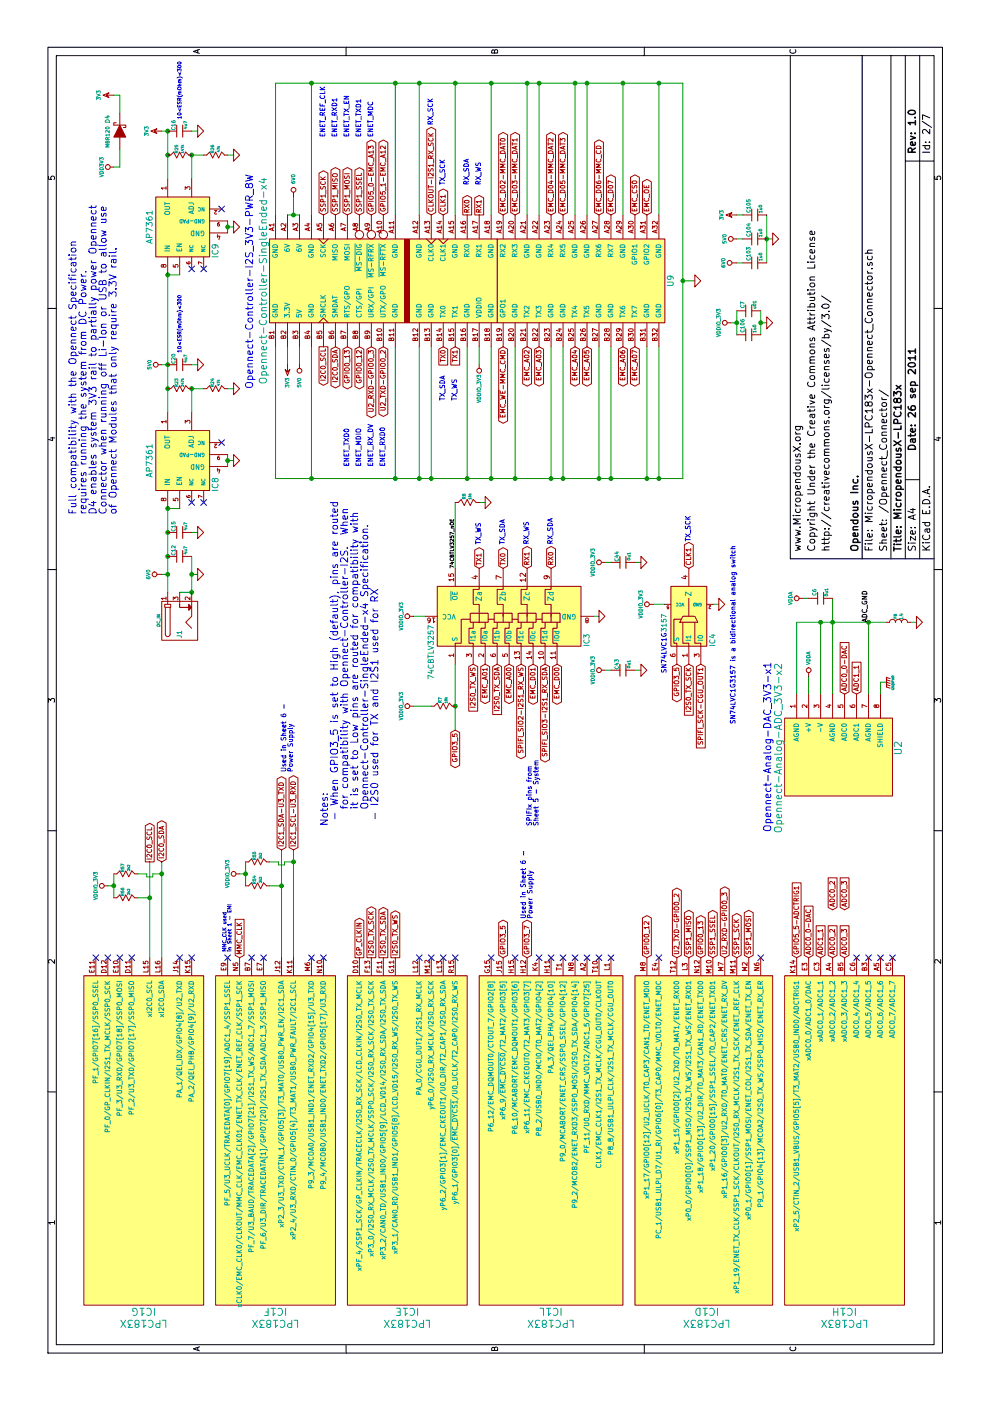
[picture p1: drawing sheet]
EESchema Schematic File Version 2  date 9/26/2011 2:10:54 AM
LIBS:power
LIBS:device
LIBS:transistors
LIBS:conn
LIBS:linear
LIBS:regul
LIBS:74xx
LIBS:cmos4000
LIBS:adc-dac
LIBS:memory
LIBS:xilinx
LIBS:special
LIBS:microcontrollers
LIBS:dsp
LIBS:microchip
LIBS:analog_switches
LIBS:motorola
LIBS:texas
LIBS:intel
LIBS:audio
LIBS:interface
LIBS:digital-audio
LIBS:philips
LIBS:display
LIBS:cypress
LIBS:siliconi
LIBS:opto
LIBS:atmel
LIBS:contrib
LIBS:valves
LIBS:opendous
LIBS:Opennect_Schematic_Symbols_Library
LIBS:MicropendousX-LPC183x-cache
EELAYER 25  0
EELAYER END
$Descr A4 11700 8267
encoding utf-8
Sheet 2 7
Title "MicropendousX-LPC183x"
Date "26 sep 2011"
Rev "1.0"
Comp "Opendous Inc."
Comment1 ""
Comment2 "http://creativecommons.org/licenses/by/3.0/"
Comment3 "Copyright Under the Creative Commons Attribution License"
Comment4 "www.MicropendousX.org"
$EndDescr
Text Notes 7400 650  0    60   ~ 0
Full compatibility with the Opennect Specification\nrequires running the system from DC Power.\nD4 enables system 3V3 rail to partially power Opennect\nConnector when running off Li-Ion or USB to allow use\nof Opennect Modules that only require 3.3V rail.
Connection ~ 10600 1400
Wire Wire Line
	10600 1350 10600 1400
Connection ~ 10400 1400
Wire Wire Line
	10600 1400 10200 1400
Connection ~ 10400 1600
Wire Wire Line
	10400 1700 10400 1600
Wire Wire Line
	10400 1900 10400 1950
Wire Wire Line
	10400 1600 10200 1600
Wire Wire Line
	10600 1600 10600 1650
Connection ~ 9400 1400
Wire Wire Line
	9400 1500 9400 1400
Connection ~ 8650 1400
Wire Wire Line
	8650 1350 8650 1400
Wire Wire Line
	8250 1600 8450 1600
Connection ~ 7250 1400
Wire Wire Line
	6750 1400 7450 1400
Connection ~ 7850 1900
Wire Wire Line
	7900 1900 7800 1900
Wire Wire Line
	7850 1950 7850 1900
Wire Wire Line
	8450 1900 8450 1950
Wire Wire Line
	6700 6950 5900 6950
Wire Wire Line
	10300 950  10300 1000
Wire Wire Line
	10300 1000 10450 1000
Wire Wire Line
	6950 3800 7500 3800
Wire Wire Line
	3700 2350 4600 2350
Wire Wire Line
	5800 3450 5800 3600
Connection ~ 7050 1400
Connection ~ 6900 1600
Wire Wire Line
	6900 1650 6900 1600
Wire Wire Line
	9900 6400 9500 6400
Connection ~ 9700 6400
Wire Wire Line
	7500 4050 7500 4000
Wire Wire Line
	9100 6350 8900 6350
Wire Wire Line
	8900 6150 9100 6150
Wire Wire Line
	7000 5300 7000 5350
Connection ~ 11000 5500
Wire Wire Line
	11000 2300 11000 5700
Connection ~ 7700 3900
Wire Wire Line
	7700 3900 8800 3900
Wire Wire Line
	6550 5000 6550 4950
Wire Wire Line
	6650 5550 6650 5450
Wire Wire Line
	6550 3550 6550 3450
Connection ~ 6500 6950
Wire Wire Line
	6500 7400 6500 6650
Wire Wire Line
	6500 6650 5900 6650
Wire Wire Line
	6050 6750 5900 6750
Connection ~ 9900 2450
Wire Wire Line
	9900 2400 9900 2500
Wire Wire Line
	6750 1500 6750 1600
Connection ~ 4300 950 
Wire Wire Line
	4300 900  4300 950 
Connection ~ 4400 1350
Wire Wire Line
	4400 1350 4400 1275
Wire Wire Line
	4400 1275 4375 1275
Wire Wire Line
	4375 1275 4375 1225
Wire Wire Line
	4375 1225 4400 1225
Wire Wire Line
	4400 1225 4400 1150
Wire Wire Line
	3700 1250 4500 1250
Wire Wire Line
	9900 6200 9900 6150
Wire Wire Line
	9500 6200 9500 6150
Wire Wire Line
	8650 2400 8800 2400
Wire Wire Line
	10050 2450 9900 2450
Wire Wire Line
	8650 2500 8800 2500
Wire Wire Line
	8650 4000 8800 4000
Wire Wire Line
	9350 5800 9350 5700
Wire Wire Line
	9700 6200 9700 6150
Wire Wire Line
	3700 1350 4500 1350
Wire Wire Line
	4200 1150 4200 1250
Connection ~ 4200 1250
Wire Wire Line
	4200 950  4400 950 
Connection ~ 4500 2450
Wire Wire Line
	4500 2450 4500 2375
Wire Wire Line
	4500 2375 4475 2375
Wire Wire Line
	4475 2375 4475 2325
Wire Wire Line
	4475 2325 4500 2325
Wire Wire Line
	4500 2325 4500 2250
Connection ~ 4400 2050
Wire Wire Line
	4400 2000 4400 2050
Wire Wire Line
	4500 2050 4300 2050
Wire Wire Line
	4300 2250 4300 2350
Connection ~ 4300 2350
Wire Wire Line
	5900 7350 6000 7350
Wire Wire Line
	6000 7350 6000 7400
Wire Wire Line
	6500 7250 5900 7250
Connection ~ 6500 7250
Wire Wire Line
	5900 6850 6500 6850
Connection ~ 6500 6850
Wire Wire Line
	6650 6000 6650 5950
Wire Wire Line
	7700 3300 8800 3300
Wire Wire Line
	7700 3500 8800 3500
Wire Wire Line
	7700 3600 8800 3600
Wire Wire Line
	7700 4700 8800 4700
Wire Wire Line
	7700 4600 8800 4600
Wire Wire Line
	7700 5000 8800 5000
Wire Wire Line
	7700 5100 8800 5100
Wire Wire Line
	7700 5500 8800 5500
Wire Wire Line
	7700 5400 8800 5400
Wire Wire Line
	11000 4800 9900 4800
Wire Wire Line
	11000 4900 9900 4900
Wire Wire Line
	11000 4500 9900 4500
Wire Wire Line
	11000 4400 9900 4400
Wire Wire Line
	11000 3300 9900 3300
Wire Wire Line
	11000 3500 9900 3500
Wire Wire Line
	11000 2600 9900 2600
Wire Wire Line
	11000 2300 9900 2300
Wire Wire Line
	8800 2600 7700 2600
Wire Wire Line
	8800 2300 7700 2300
Wire Wire Line
	7700 4100 8800 4100
Wire Wire Line
	11000 3800 9900 3800
Wire Wire Line
	11000 4100 9900 4100
Wire Wire Line
	11000 5200 9900 5200
Wire Wire Line
	9900 5500 11000 5500
Wire Wire Line
	7700 4300 8800 4300
Connection ~ 7700 2600
Connection ~ 7700 3300
Connection ~ 7700 3500
Connection ~ 7700 3600
Connection ~ 7700 4100
Connection ~ 7700 4300
Connection ~ 7700 4600
Connection ~ 7700 4700
Connection ~ 7700 5000
Connection ~ 7700 5100
Connection ~ 7700 5400
Connection ~ 11000 5200
Connection ~ 11000 4900
Connection ~ 11000 4800
Connection ~ 11000 4500
Connection ~ 11000 4400
Connection ~ 11000 4100
Connection ~ 11000 3800
Connection ~ 11000 3500
Connection ~ 11000 3300
Connection ~ 11000 2600
Wire Wire Line
	11000 5700 7700 5700
Wire Wire Line
	7700 5700 7700 2300
Connection ~ 7700 5500
Connection ~ 9350 5700
Wire Wire Line
	7000 5100 7000 5050
Wire Wire Line
	6100 5100 6100 5050
Wire Wire Line
	6100 5300 6100 5350
Wire Wire Line
	9000 6100 9000 6150
Connection ~ 9000 6150
Wire Wire Line
	9000 6400 9000 6350
Connection ~ 9000 6350
Wire Wire Line
	9700 6450 9700 6400
Wire Wire Line
	6750 1600 7050 1600
Wire Wire Line
	6900 1400 6900 1350
Connection ~ 6900 1400
Connection ~ 6750 1600
Wire Wire Line
	6150 3800 5600 3800
Connection ~ 5800 3800
Wire Wire Line
	3700 2450 4600 2450
Wire Wire Line
	10750 1000 10900 1000
Wire Wire Line
	10900 1000 10900 950 
Wire Wire Line
	6500 7600 6500 7650
Wire Wire Line
	6700 6750 6700 6700
Wire Wire Line
	7450 1400 7450 1500
Connection ~ 7450 1400
Connection ~ 8450 1400
Wire Wire Line
	8450 1600 8450 1700
Connection ~ 8450 1600
Wire Wire Line
	8650 1600 8650 1650
Wire Wire Line
	7250 1600 7250 1650
Wire Wire Line
	9400 1400 8250 1400
Wire Wire Line
	9800 1950 9800 1900
Wire Wire Line
	9850 1900 9750 1900
Connection ~ 9800 1900
$Comp
L R_MINI R25
U 1 1
P 10400 1500
F 0 "R25" V 10375 1550 25  0000 C CNN
F 1 "147k" V 10425 1550 20  0000 C CNN
	1    10400 1500
	0    1    1    0   
$EndComp
$Comp
L R_MINI R26
U 1 1
P 10400 1800
F 0 "R26" V 10375 1850 25  0000 C CNN
F 1 "47k" V 10425 1850 20  0000 C CNN
	1    10400 1800
	0    1    1    0   
$EndComp
$Comp
L GND #PWR01
U 1 1
P 10400 1950
F 0 "#PWR01" H 10400 1950 30  0001 C CNN
F 1 "GND" H 10400 1880 30  0001 C CNN
	1    10400 1950
	1    0    0    -1  
$EndComp
NoConn ~ 9450 1700
NoConn ~ 9450 1600
NoConn ~ 7500 1600
NoConn ~ 7500 1700
NoConn ~ 8000 1850
NoConn ~ 9950 1850
$Comp
L VDD3V3 #PWR02
U 1 1
P 10300 950
F 0 "#PWR02" H 10300 1050 30  0001 C CNN
F 1 "VDD3V3" H 10300 1050 30  0000 C CNN
	1    10300 950 
	1    0    0    -1  
$EndComp
$Comp
L C_MINI C16
U 1 1
P 10600 1500
F 0 "C16" V 10550 1550 30  0000 C CNN
F 1 "4u7" V 10650 1550 25  0000 C CNN
	1    10600 1500
	0    1    1    0   
$EndComp
Text Notes 10700 1525 0    30   ~ 0
10<ESR(mOhm)<300
$Comp
L GND #PWR03
U 1 1
P 10600 1650
F 0 "#PWR03" H 10600 1650 30  0001 C CNN
F 1 "GND" H 10600 1580 30  0001 C CNN
	1    10600 1650
	1    0    0    -1  
$EndComp
$Comp
L AP7361_DFN IC9
U 1 1
P 9800 1600
F 0 "IC9" H 9600 1400 50  0000 C CNN
F 1 "AP7361" H 9800 1950 50  0000 C CNN
	1    9800 1600
	1    0    0    -1  
$EndComp
$Comp
L GND #PWR04
U 1 1
P 9800 1950
F 0 "#PWR04" H 9800 1950 30  0001 C CNN
F 1 "GND" H 9800 1880 30  0001 C CNN
	1    9800 1950
	1    0    0    -1  
$EndComp
$Comp
L GND #PWR05
U 1 1
P 7250 1650
F 0 "#PWR05" H 7250 1650 30  0001 C CNN
F 1 "GND" H 7250 1580 30  0001 C CNN
	1    7250 1650
	1    0    0    -1  
$EndComp
$Comp
L GND #PWR06
U 1 1
P 8650 1650
F 0 "#PWR06" H 8650 1650 30  0001 C CNN
F 1 "GND" H 8650 1580 30  0001 C CNN
	1    8650 1650
	1    0    0    -1  
$EndComp
$Comp
L C_MINI C15
U 1 1
P 7250 1500
F 0 "C15" V 7200 1550 30  0000 C CNN
F 1 "4u7" V 7300 1550 25  0000 C CNN
	1    7250 1500
	0    1    1    0   
$EndComp
$Comp
L GND #PWR07
U 1 1
P 7850 1950
F 0 "#PWR07" H 7850 1950 30  0001 C CNN
F 1 "GND" H 7850 1880 30  0001 C CNN
	1    7850 1950
	1    0    0    -1  
$EndComp
$Comp
L GND #PWR08
U 1 1
P 8450 1950
F 0 "#PWR08" H 8450 1950 30  0001 C CNN
F 1 "GND" H 8450 1880 30  0001 C CNN
	1    8450 1950
	1    0    0    -1  
$EndComp
Text Notes 8750 1525 0    30   ~ 0
10<ESR(mOhm)<300
$Comp
L R_MINI R24
U 1 1
P 8450 1800
F 0 "R24" V 8425 1850 25  0000 C CNN
F 1 "47k" V 8475 1850 20  0000 C CNN
	1    8450 1800
	0    1    1    0   
$EndComp
$Comp
L C_MINI C20
U 1 1
P 8650 1500
F 0 "C20" V 8600 1550 30  0000 C CNN
F 1 "4u7" V 8700 1550 25  0000 C CNN
	1    8650 1500
	0    1    1    0   
$EndComp
$Comp
L R_MINI R23
U 1 1
P 8450 1500
F 0 "R23" V 8425 1550 25  0000 C CNN
F 1 "247k" V 8475 1550 20  0000 C CNN
	1    8450 1500
	0    1    1    0   
$EndComp
$Comp
L AP7361_DFN IC8
U 1 1
P 7850 1600
F 0 "IC8" H 7650 1400 50  0000 C CNN
F 1 "AP7361" H 7850 1950 50  0000 C CNN
	1    7850 1600
	1    0    0    -1  
$EndComp
$Comp
L VDDA #PWR09
U 1 1
P 6700 6700
F 0 "#PWR09" H 6700 6800 30  0001 C CNN
F 1 "VDDA" H 6700 6800 30  0000 C CNN
	1    6700 6700
	1    0    0    -1  
$EndComp
$Comp
L C_MINI C6
U 1 1
P 6700 6850
F 0 "C6" V 6650 6900 30  0000 C CNN
F 1 "0u1" V 6750 6900 25  0000 C CNN
	1    6700 6850
	0    1    1    0   
$EndComp
Text Label 6500 7250 0    40   ~ 0
ADC_GND
$Comp
L L_MINI L4
U 1 1
P 6500 7500
F 0 "L4" V 6475 7450 30  0000 C CNN
F 1 "FB" V 6525 7450 22  0000 C CNN
	1    6500 7500
	0    -1   -1   0   
$EndComp
$Comp
L GND #PWR010
U 1 1
P 6500 7650
F 0 "#PWR010" H 6500 7650 30  0001 C CNN
F 1 "GND" H 6500 7580 30  0001 C CNN
	1    6500 7650
	1    0    0    -1  
$EndComp
Text Notes 10550 3125 0    40   ~ 0
ENET_MDC
Text Notes 10550 2825 0    40   ~ 0
ENET_RXD1
Text Notes 10550 2725 0    40   ~ 0
ENET_REF_CLK
Text Notes 10550 2925 0    40   ~ 0
ENET_TX_EN
Text Notes 10550 3025 0    40   ~ 0
ENET_TXD1
Text Notes 7800 3225 0    40   ~ 0
ENET_RXD0
Text Notes 7800 3125 0    40   ~ 0
ENET_RX_DV
Text Notes 7800 2925 0    40   ~ 0
ENET_TXD0
Text Notes 7800 3025 0    40   ~ 0
ENET_MDIO
$Comp
L 3V3 #PWR011
U 1 1
P 8650 2400
F 0 "#PWR011" H 8650 2500 40  0001 C CNN
F 1 "3V3" V 8650 2550 30  0000 C CNN
	1    8650 2400
	0    -1   -1   0   
$EndComp
$Comp
L 6V0 #PWR012
U 1 1
P 9500 6150
F 0 "#PWR012" H 9500 6290 20  0001 C CNN
F 1 "6V0" H 9500 6260 30  0000 C CNN
	1    9500 6150
	1    0    0    -1  
$EndComp
$Comp
L 6V0 #PWR013
U 1 1
P 10050 2450
F 0 "#PWR013" H 10050 2590 20  0001 C CNN
F 1 "6V0" V 10050 2600 30  0000 C CNN
	1    10050 2450
	0    1    1    0   
$EndComp
$Comp
L 6V0 #PWR014
U 1 1
P 6900 1350
F 0 "#PWR014" H 6900 1490 20  0001 C CNN
F 1 "6V0" H 6900 1460 30  0000 C CNN
	1    6900 1350
	1    0    0    -1  
$EndComp
Text Notes 6075 5575 0    40   ~ 0
SN74LVC1G
Text Notes 5650 6150 0    40   ~ 0
SN74LVC1G3157 is a bidirectional analog switch
$Comp
L D_SCHOTTKY D4
U 1 1
P 10600 1000
F 0 "D4" H 10700 1100 35  0000 C CNN
F 1 "MBR120" H 10550 1100 30  0000 C CNN
	1    10600 1000
	1    0    0    -1  
$EndComp
$Comp
L 3V3 #PWR015
U 1 1
P 10900 950
F 0 "#PWR015" H 10900 1050 40  0001 C CNN
F 1 "3V3" H 10900 1075 30  0000 C CNN
	1    10900 950 
	1    0    0    -1  
$EndComp
$Comp
L 3V3 #PWR016
U 1 1
P 10600 1350
F 0 "#PWR016" H 10600 1450 40  0001 C CNN
F 1 "3V3" H 10600 1475 30  0000 C CNN
	1    10600 1350
	1    0    0    -1  
$EndComp
$Comp
L 3V3 #PWR017
U 1 1
P 9900 6150
F 0 "#PWR017" H 9900 6250 40  0001 C CNN
F 1 "3V3" H 9900 6275 30  0000 C CNN
	1    9900 6150
	1    0    0    -1  
$EndComp
Text Notes 4800 2750 0    60   ~ 0
Notes:\n - When GPIO3_5 is set to High (default), pins are routed\n   for compatibility with Opennect-Controller-I2S.  When\n   it is set to Low pins are routed for compatibility with\n   Opennect-Controller-SingleEnded-x4 Specification.\n - I2S0 used for TX and I2S1 used for RX
Text GLabel 6150 5650 0    40   BiDi ~ 0
GPIO3_5
$Comp
L LOGIC-MUX_2TO1 IC4
U 1 1
P 6550 5750
F 0 "IC4" H 6350 5550 45  0000 C CNN
F 1 "3157" H 6495 5955 40  0000 C CNN
	1    6550 5750
	1    0    0    -1  
$EndComp
Text Notes 3750 1900 0    30   ~ 0
MMC_CLK used\nin Sheet 1 - EMI
$Comp
L VDDIO_3V3 #PWR018
U 1 1
P 5800 3450
F 0 "#PWR018" H 5800 3550 30  0001 C CNN
F 1 "VDDIO_3V3" H 5800 3550 30  0000 C CNN
	1    5800 3450
	1    0    0    -1  
$EndComp
Text Notes 10650 3625 0    40   ~ 0
RX_SCK
Text GLabel 6150 4550 0    40   BiDi ~ 0
SPIFI_SIO3-I2S1_RX_SDA
Text GLabel 6150 4350 0    40   BiDi ~ 0
SPIFI_SIO2-I2S1_RX_WS
NoConn ~ 3700 3600
NoConn ~ 3700 3700
NoConn ~ 3700 3800
$Comp
L 5V0 #PWR019
U 1 1
P 8650 1350
F 0 "#PWR019" H 8650 1450 30  0001 C CNN
F 1 "5V0" H 8650 1450 30  0000 C CNN
	1    8650 1350
	1    0    0    -1  
$EndComp
$Comp
L C_MINI C12
U 1 1
P 7050 1500
F 0 "C12" V 7000 1550 30  0000 C CNN
F 1 "4u7" V 7100 1550 25  0000 C CNN
	1    7050 1500
	0    1    1    0   
$EndComp
Text Label 6950 3800 0    30   ~ 0
74CBTLV3257_nOE
$Comp
L GND #PWR020
U 1 1
P 7500 4050
F 0 "#PWR020" H 7500 4050 30  0001 C CNN
F 1 "GND" H 7500 3980 30  0001 C CNN
	1    7500 4050
	1    0    0    -1  
$EndComp
$Comp
L R_MINI R8
U 1 1
P 7500 3900
F 0 "R8" V 7475 3950 25  0000 C CNN
F 1 "10k" V 7525 3950 20  0000 C CNN
	1    7500 3900
	0    1    1    0   
$EndComp
Text Notes 4025 4400 0    40   ~ 0
Used in Sheet 6 -\nPower Supply
Text Notes 4800 4450 0    40   ~ 0
SPIFIx pins from\nSheet 5 - System
$Comp
L GND #PWR021
U 1 1
P 9000 6400
F 0 "#PWR021" H 9000 6400 30  0001 C CNN
F 1 "GND" H 9000 6330 30  0001 C CNN
	1    9000 6400
	1    0    0    -1  
$EndComp
$Comp
L C_MINI C7
U 1 1
P 9100 6250
F 0 "C7" V 9050 6300 30  0000 C CNN
F 1 "u01" V 9150 6300 25  0000 C CNN
	1    9100 6250
	0    1    1    0   
$EndComp
$Comp
L C_MINI C43
U 1 1
P 6100 5200
F 0 "C43" V 6050 5250 30  0000 C CNN
F 1 "0u1" V 6150 5250 25  0000 C CNN
	1    6100 5200
	0    1    1    0   
$EndComp
$Comp
L VDDIO_3V3 #PWR022
U 1 1
P 6100 5050
F 0 "#PWR022" H 6100 5150 30  0001 C CNN
F 1 "VDDIO_3V3" H 6100 5150 30  0000 C CNN
	1    6100 5050
	1    0    0    -1  
$EndComp
$Comp
L GND #PWR023
U 1 1
P 6100 5350
F 0 "#PWR023" H 6100 5350 30  0001 C CNN
F 1 "GND" H 6100 5280 30  0001 C CNN
	1    6100 5350
	1    0    0    -1  
$EndComp
$Comp
L GND #PWR024
U 1 1
P 7000 5350
F 0 "#PWR024" H 7000 5350 30  0001 C CNN
F 1 "GND" H 7000 5280 30  0001 C CNN
	1    7000 5350
	1    0    0    -1  
$EndComp
$Comp
L VDDIO_3V3 #PWR025
U 1 1
P 7000 5050
F 0 "#PWR025" H 7000 5150 30  0001 C CNN
F 1 "VDDIO_3V3" H 7000 5150 30  0000 C CNN
	1    7000 5050
	1    0    0    -1  
$EndComp
$Comp
L C_MINI C44
U 1 1
P 7000 5200
F 0 "C44" V 6950 5250 30  0000 C CNN
F 1 "0u1" V 7050 5250 25  0000 C CNN
	1    7000 5200
	0    1    1    0   
$EndComp
Text Notes 5250 2400 0    40   ~ 0
Used in Sheet 6 -\nPower Supply
$Comp
L R_MINI R7
U 1 1
P 5800 3700
F 0 "R7" V 5775 3750 25  0000 C CNN
F 1 "10k" V 5825 3750 20  0000 C CNN
	1    5800 3700
	0    1    1    0   
$EndComp
Text GLabel 4100 7050 2    40   Input ~ 0
ADC0_3
Text GLabel 4100 6950 2    40   Input ~ 0
ADC0_2
Text GLabel 8800 3100 0    40   BiDi ~ 0
U2_RXD-GPIO0_3
Text GLabel 8800 3200 0    40   BiDi ~ 0
U2_TXD-GPIO0_2
Text GLabel 8800 3000 0    40   BiDi ~ 0
GPIO0_12
Text GLabel 8800 2900 0    40   BiDi ~ 0
GPIO0_13
$Comp
L GND #PWR026
U 1 1
P 6550 5000
F 0 "#PWR026" H 6550 5000 30  0001 C CNN
F 1 "GND" H 6550 4930 30  0001 C CNN
	1    6550 5000
	1    0    0    -1  
$EndComp
$Comp
L GND #PWR027
U 1 1
P 6650 6000
F 0 "#PWR027" H 6650 6000 30  0001 C CNN
F 1 "GND" H 6650 5930 30  0001 C CNN
	1    6650 6000
	1    0    0    -1  
$EndComp
Text GLabel 6150 5850 0    40   Input ~ 0
SPIFI_SCK-CGU_OUT1
Text GLabel 6150 5750 0    40   Input ~ 0
I2S0_TX_SCK
Text Notes 7175 5775 0    40   ~ 0
TX_SCK
Text GLabel 6950 5750 2    40   BiDi ~ 0
CLK1
$Comp
L LOGIC-MUX_FET_QUAD_2TO1 IC3
U 1 1
P 6550 4250
F 0 "IC3" H 6350 3600 45  0000 C CNN
F 1 "74CBTLV3257" H 6250 4900 45  0000 C CNN
	1    6550 4250
	1    0    0    -1  
$EndComp
Text GLabel 9900 3700 2    40   BiDi ~ 0
CLK1
Text GLabel 9900 3600 2    40   BiDi ~ 0
CLKOUT-I2S1_RX_SCK
$Comp
L VDDIO_3V3 #PWR028
U 1 1
P 6650 5450
F 0 "#PWR028" H 6650 5550 30  0001 C CNN
F 1 "VDDIO_3V3" H 6650 5550 30  0000 C CNN
	1    6650 5450
	1    0    0    -1  
$EndComp
NoConn ~ 3700 6350
Text Notes 7150 4425 0    40   ~ 0
RX_WS
Text Notes 7150 4625 0    40   ~ 0
RX_SDA
Text Notes 7150 4225 0    40   ~ 0
TX_SDA
Text Notes 7150 4025 0    40   ~ 0
TX_WS
$Comp
L VDDIO_3V3 #PWR029
U 1 1
P 6550 3450
F 0 "#PWR029" H 6550 3550 30  0001 C CNN
F 1 "VDDIO_3V3" H 6550 3550 30  0000 C CNN
	1    6550 3450
	1    0    0    -1  
$EndComp
Text GLabel 6950 4400 2    40   BiDi ~ 0
RX1
Text GLabel 6950 4600 2    40   BiDi ~ 0
RX0
Text GLabel 9900 3900 2    40   Output ~ 0
RX0
Text GLabel 9900 4000 2    40   Output ~ 0
RX1
Text GLabel 6950 4200 2    40   BiDi ~ 0
TX0
Text GLabel 6950 4000 2    40   BiDi ~ 0
TX1
Text GLabel 8800 3800 0    40   Input ~ 0
TX1
Text GLabel 8800 3700 0    40   Input ~ 0
TX0
$Comp
L VDDA #PWR030
U 1 1
P 6050 6750
F 0 "#PWR030" H 6050 6850 30  0001 C CNN
F 1 "VDDA" V 6050 6900 30  0000 C CNN
	1    6050 6750
	0    1    1    0   
$EndComp
$Comp
L GNDPWR #PWR031
U 1 1
P 6000 7400
F 0 "#PWR031" H 6000 7450 40  0001 C CNN
F 1 "GNDPWR" H 5995 7345 20  0000 C CNN
	1    6000 7400
	1    0    0    -1  
$EndComp
Text GLabel 5900 7050 2    40   Input ~ 0
ADC0_0-DAC
Text GLabel 5900 7150 2    40   Input ~ 0
ADC1_1
Text Notes 4750 6450 0    60   ~ 0
Opennect-Analog-DAC_3V3-x1
$Comp
L OPENNECT-ANALOG-ADC-X2 U2
U 1 1
P 5450 7000
F 0 "U2" H 5450 6500 60  0000 C CNN
F 1 "Opennect-Analog-ADC_3V3-x2" H 5450 7500 60  0000 C CNN
	1    5450 7000
	1    0    0    -1  
$EndComp
Text GLabel 9900 2800 2    40   BiDi ~ 0
SSP1_MISO
Text GLabel 9900 3000 2    40   BiDi ~ 0
SSP1_SSEL
Text GLabel 9900 2900 2    40   BiDi ~ 0
SSP1_MOSI
Text GLabel 9900 2700 2    40   BiDi ~ 0
SSP1_SCK
NoConn ~ 3700 5500
NoConn ~ 3700 2600
NoConn ~ 3700 2700
NoConn ~ 3700 1900
NoConn ~ 3700 2100
NoConn ~ 3700 2200
NoConn ~ 3700 1500
NoConn ~ 3700 1600
NoConn ~ 3700 1000
NoConn ~ 3700 1100
Text Notes 10150 3725 0    40   ~ 0
TX_SCK
Text Notes 10150 3925 0    40   ~ 0
RX_SDA
Text Notes 10150 4025 0    40   ~ 0
RX_WS
Text Notes 8350 3825 0    40   ~ 0
TX_WS
Text Notes 8350 3725 0    40   ~ 0
TX_SDA
Text Notes 8450 2125 0    60   ~ 0
Opennect-Controller-I2S_3V3-PWR_8W
$Comp
L OPENNECT-CONTROLLER-SINGLEENDED-X4 U9
U 1 1
P 9350 3900
F 0 "U9" H 9350 2200 50  0000 C CNN
F 1 "Opennect-Controller-SingleEnded-x4" H 9350 5600 60  0000 C CNN
	1    9350 3900
	1    0    0    -1  
$EndComp
Text GLabel 3700 4400 2    40   BiDi ~ 0
GPIO3_7
Text GLabel 3700 4200 2    40   BiDi ~ 0
GPIO3_5
NoConn ~ 3700 5000
NoConn ~ 3700 800 
NoConn ~ 3700 900 
NoConn ~ 3700 4100
NoConn ~ 3700 4300
NoConn ~ 3700 4500
NoConn ~ 3700 4600
NoConn ~ 3700 4700
NoConn ~ 3700 4800
NoConn ~ 3700 4900
NoConn ~ 3700 5100
NoConn ~ 3700 7150
NoConn ~ 3700 7250
NoConn ~ 3700 7350
NoConn ~ 3700 7450
Text GLabel 3700 6650 2    40   Input ~ 0
GPIO5_5-ADCTRIG1
Text GLabel 3700 6950 2    40   Input ~ 0
ADC0_2
$Comp
L LPC185X IC1
U 12 1
P 800 4600
F 0 "IC1" V 750 4600 60  0000 C CNN
F 1 "LPC183X" V 650 4600 60  0000 C CNN
	12   800  4600
	1    0    0    -1  
$EndComp
$Comp
L GND #PWR032
U 1 1
P 6900 1650
F 0 "#PWR032" H 6900 1650 30  0001 C CNN
F 1 "GND" H 6900 1580 30  0001 C CNN
	1    6900 1650
	1    0    0    -1  
$EndComp
$Comp
L DC_POWER_JACK J1
U 1 1
P 6600 1500
F 0 "J1" H 6400 1500 40  0000 C CNN
F 1 "DC_IN" H 6515 1675 25  0000 C CNN
	1    6600 1500
	1    0    0    -1  
$EndComp
NoConn ~ 3700 3500
$Comp
L VDDIO_3V3 #PWR033
U 1 1
P 4300 900
F 0 "#PWR033" H 4300 1000 30  0001 C CNN
F 1 "VDDIO_3V3" H 4300 1000 30  0000 C CNN
	1    4300 900 
	1    0    0    -1  
$EndComp
$Comp
L R_MINI R56
U 1 1
P 4200 1050
F 0 "R56" V 4175 1100 25  0000 C CNN
F 1 "2k2" V 4225 1100 20  0000 C CNN
	1    4200 1050
	0    1    1    0   
$EndComp
$Comp
L R_MINI R57
U 1 1
P 4400 1050
F 0 "R57" V 4375 1100 25  0000 C CNN
F 1 "2k2" V 4425 1100 20  0000 C CNN
	1    4400 1050
	0    1    1    0   
$EndComp
$Comp
L GND #PWR034
U 1 1
P 9700 6450
F 0 "#PWR034" H 9700 6450 30  0001 C CNN
F 1 "GND" H 9700 6380 30  0001 C CNN
	1    9700 6450
	1    0    0    -1  
$EndComp
$Comp
L C_MINI C103
U 1 1
P 9500 6300
F 0 "C103" V 9450 6375 30  0000 C CNN
F 1 "1u0" V 9550 6350 25  0000 C CNN
	1    9500 6300
	0    1    1    0   
$EndComp
$Comp
L C_MINI C104
U 1 1
P 9700 6300
F 0 "C104" V 9650 6375 30  0000 C CNN
F 1 "1u0" V 9750 6350 25  0000 C CNN
	1    9700 6300
	0    1    1    0   
$EndComp
$Comp
L C_MINI C106
U 1 1
P 8900 6250
F 0 "C106" V 8850 6325 30  0000 C CNN
F 1 "1u0" V 8950 6300 25  0000 C CNN
	1    8900 6250
	0    1    1    0   
$EndComp
$Comp
L C_MINI C105
U 1 1
P 9900 6300
F 0 "C105" V 9850 6375 30  0000 C CNN
F 1 "1u0" V 9950 6350 25  0000 C CNN
	1    9900 6300
	0    1    1    0   
$EndComp
$Comp
L 5V0 #PWR035
U 1 1
P 9700 6150
F 0 "#PWR035" H 9700 6250 30  0001 C CNN
F 1 "5V0" H 9700 6250 30  0000 C CNN
	1    9700 6150
	1    0    0    -1  
$EndComp
$Comp
L VDDIO_3V3 #PWR036
U 1 1
P 9000 6100
F 0 "#PWR036" H 9000 6200 30  0001 C CNN
F 1 "VDDIO_3V3" H 9000 6200 30  0000 C CNN
	1    9000 6100
	1    0    0    -1  
$EndComp
$Comp
L GND #PWR037
U 1 1
P 9350 5800
F 0 "#PWR037" H 9350 5800 30  0001 C CNN
F 1 "GND" H 9350 5730 30  0001 C CNN
	1    9350 5800
	1    0    0    -1  
$EndComp
Text GLabel 5600 3800 0    40   BiDi ~ 0
GPIO3_5
$Comp
L VDDIO_3V3 #PWR038
U 1 1
P 8650 4000
F 0 "#PWR038" H 8650 4100 30  0001 C CNN
F 1 "VDDIO_3V3" V 8650 4200 30  0000 C CNN
	1    8650 4000
	0    -1   -1   0   
$EndComp
$Comp
L 5V0 #PWR039
U 1 1
P 8650 2500
F 0 "#PWR039" H 8650 2600 30  0001 C CNN
F 1 "5V0" V 8650 2650 30  0000 C CNN
	1    8650 2500
	0    -1   -1   0   
$EndComp
Text GLabel 8800 2800 0    40   BiDi ~ 0
I2C0_SDA
Text GLabel 8800 2700 0    40   Output ~ 0
I2C0_SCL
Text GLabel 4500 1250 2    40   Output ~ 0
I2C0_SCL
Text GLabel 4500 1350 2    40   BiDi ~ 0
I2C0_SDA
Text GLabel 6150 4150 0    40   Input ~ 0
I2S0_TX_SDA
Text GLabel 6150 3950 0    40   Input ~ 0
I2S0_TX_WS
Text GLabel 3700 3300 2    40   Output ~ 0
I2S0_TX_WS
Text GLabel 3700 3200 2    40   Output ~ 0
I2S0_TX_SDA
Text GLabel 3700 3000 2    40   Output ~ 0
GP_CLKIN
Text GLabel 3700 3100 2    40   Output ~ 0
I2S0_TX_SCK
Text GLabel 3700 7050 2    40   Input ~ 0
ADC0_3
Text GLabel 3700 6850 2    40   Input ~ 0
ADC1_1
Text GLabel 3700 6750 2    40   Input ~ 0
ADC0_0-DAC
$Comp
L LPC185X IC1
U 7 1
P 800 1200
F 0 "IC1" V 750 1200 60  0000 C CNN
F 1 "LPC183X" V 650 1200 60  0000 C CNN
	7    800  1200
	1    0    0    -1  
$EndComp
$Comp
L LPC185X IC1
U 8 1
P 800 7050
F 0 "IC1" V 750 7050 60  0000 C CNN
F 1 "LPC183X" V 650 7050 60  0000 C CNN
	8    800  7050
	1    0    0    -1  
$EndComp
$Comp
L LPC185X IC1
U 5 1
P 800 3400
F 0 "IC1" V 750 3400 60  0000 C CNN
F 1 "LPC183X" V 650 3400 60  0000 C CNN
	5    800  3400
	1    0    0    -1  
$EndComp
Text GLabel 3700 2000 2    40   Input ~ 0
MMC_CLK
Text GLabel 4600 2450 2    40   BiDi ~ 0
I2C1_SCL-U3_RXD
Text GLabel 4600 2350 2    40   BiDi ~ 0
I2C1_SDA-U3_TXD
Text GLabel 3700 6050 2    40   BiDi ~ 0
U2_RXD-GPIO0_3
Text GLabel 3700 6150 2    40   BiDi ~ 0
SSP1_SCK
Text GLabel 3700 6250 2    40   BiDi ~ 0
SSP1_MOSI
Text GLabel 3700 5850 2    40   BiDi ~ 0
GPIO0_13
Text GLabel 3700 5950 2    40   BiDi ~ 0
SSP1_SSEL
Text GLabel 3700 5750 2    40   BiDi ~ 0
SSP1_MISO
Text GLabel 3700 5650 2    40   BiDi ~ 0
U2_TXD-GPIO0_2
Text GLabel 3700 5400 2    40   BiDi ~ 0
GPIO0_12
$Comp
L LPC185X IC1
U 4 1
P 800 5900
F 0 "IC1" V 750 5900 60  0000 C CNN
F 1 "LPC183X" V 650 5900 60  0000 C CNN
	4    800  5900
	1    0    0    -1  
$EndComp
$Comp
L VDDIO_3V3 #PWR040
U 1 1
P 4400 2000
F 0 "#PWR040" H 4400 2100 30  0001 C CNN
F 1 "VDDIO_3V3" H 4400 2100 30  0000 C CNN
	1    4400 2000
	1    0    0    -1  
$EndComp
$Comp
L R_MINI R54
U 1 1
P 4300 2150
F 0 "R54" V 4275 2200 25  0000 C CNN
F 1 "2k2" V 4325 2200 20  0000 C CNN
	1    4300 2150
	0    1    1    0   
$EndComp
$Comp
L R_MINI R55
U 1 1
P 4500 2150
F 0 "R55" V 4475 2200 25  0000 C CNN
F 1 "2k2" V 4525 2200 20  0000 C CNN
	1    4500 2150
	0    1    1    0   
$EndComp
$Comp
L LPC185X IC1
U 6 1
P 800 2300
F 0 "IC1" V 750 2300 60  0000 C CNN
F 1 "LPC183X" V 650 2300 60  0000 C CNN
	6    800  2300
	1    0    0    -1  
$EndComp
Text GLabel 9900 3200 2    40   BiDi ~ 0
GPIO5_1-EMC_A12
Text GLabel 9900 3100 2    40   BiDi ~ 0
GPIO5_0-EMC_A13
Text GLabel 8800 4800 0    40   BiDi ~ 0
EMC_A04
Text GLabel 8800 4900 0    40   BiDi ~ 0
EMC_A05
Text GLabel 8800 5300 0    40   BiDi ~ 0
EMC_A07
Text GLabel 8800 5200 0    40   BiDi ~ 0
EMC_A06
Text GLabel 8800 4400 0    40   BiDi ~ 0
EMC_A02
Text GLabel 8800 4500 0    40   BiDi ~ 0
EMC_A03
Text GLabel 6150 4050 0    40   BiDi ~ 0
EMC_A01
Text GLabel 6150 4250 0    40   BiDi ~ 0
EMC_A00
Text GLabel 8800 4200 0    40   BiDi ~ 0
~EMC_WE~-MMC_CMD
Text GLabel 9900 5400 2    40   BiDi ~ 0
~EMC_OE~
Text GLabel 9900 5300 2    40   BiDi ~ 0
~EMC_CS0~
Text GLabel 9900 5000 2    40   BiDi ~ 0
EMC_D06-MMC_CD
Text GLabel 9900 5100 2    40   BiDi ~ 0
EMC_D07
Text GLabel 9900 4600 2    40   BiDi ~ 0
EMC_D04-MMC_DAT2
Text GLabel 9900 4700 2    40   BiDi ~ 0
EMC_D05-MMC_DAT3
Text GLabel 9900 4200 2    40   BiDi ~ 0
EMC_D02-MMC_DAT0
Text GLabel 9900 4300 2    40   BiDi ~ 0
EMC_D03-MMC_DAT1
Text GLabel 6150 4450 0    40   BiDi ~ 0
EMC_D01
Text GLabel 6150 4650 0    40   BiDi ~ 0
EMC_D00
$EndSCHEMATC
